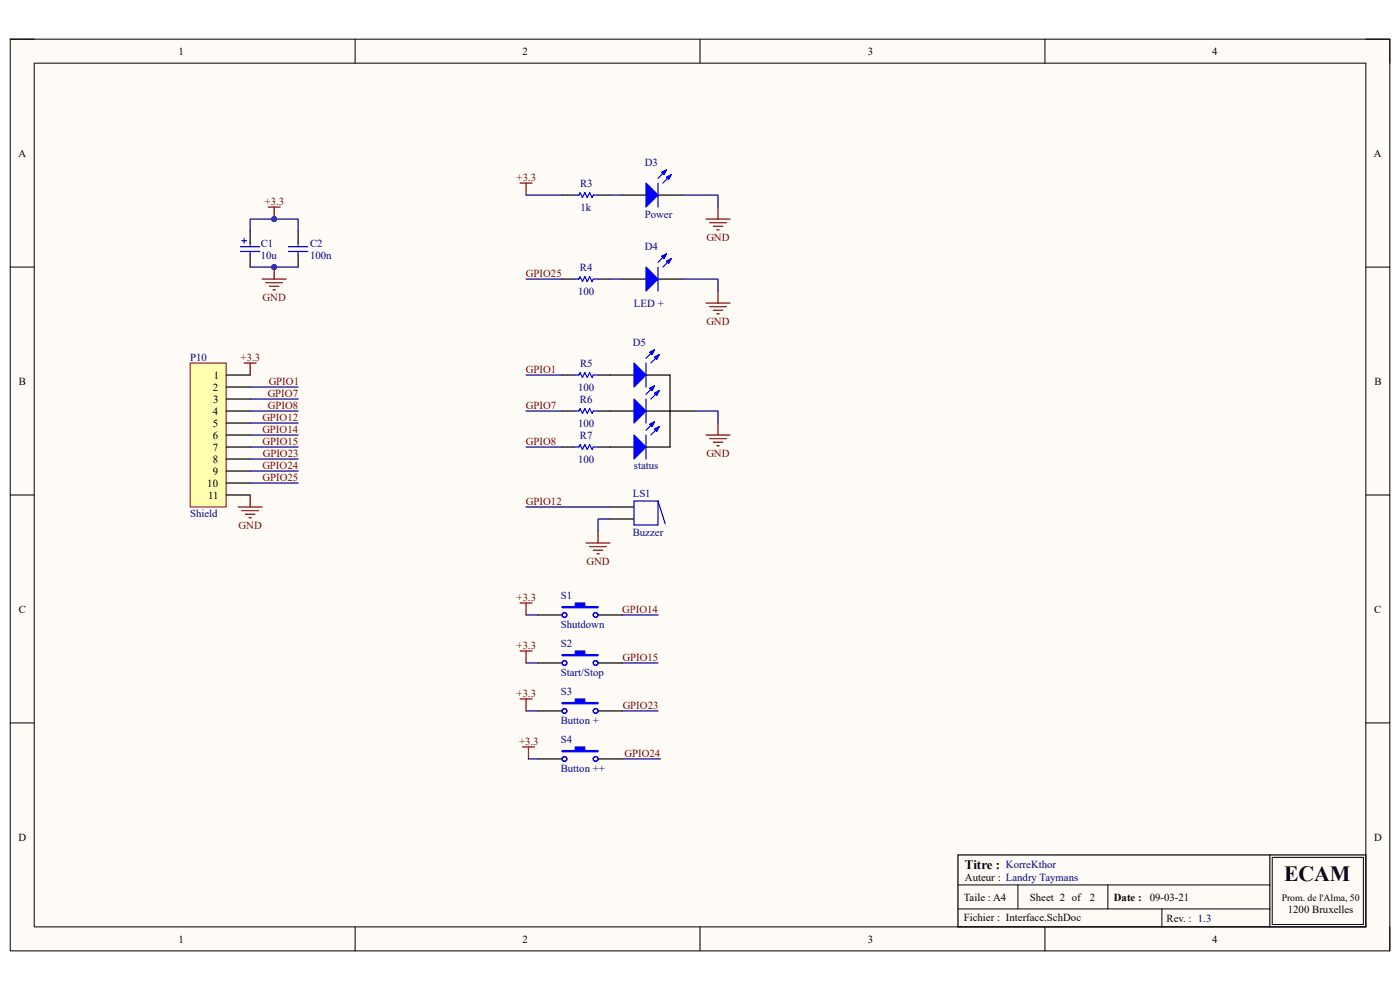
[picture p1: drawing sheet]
<svg xmlns="http://www.w3.org/2000/svg" width="297mm" height="210mm" viewBox="0 0 297 210" stroke-linecap="round" stroke-linejoin="round" font-family="sans-serif">
<path d="M2.2 8.3h292.7v193.4h-292.7z" fill-rule="evenodd" fill="#fffcf8"/>
<path d="M2.2 8.3h292.7v193.4h-292.7z" fill="none" stroke="#000" stroke-width=".21"/>
<path d="M7.3 13.4h282.5v183.2h-282.5z" fill-rule="evenodd" fill="#fffcf8"/>
<g fill="none" stroke="#000" stroke-width=".21">
<path d="M2.2 8.3h5.1M7.3 13.4h282.5v183.2h-282.5zM75.3 8.3v5.1M148.5 8.3v5.1M221.7 8.3v5.1M289.8 8.3h5.1v5.1M2.2 56.7h5.1M289.8 56.7h5.1M2.2 105h5.1M289.8 105h5.1M2.2 153.4h5.1M289.8 153.4h5.1"/>
<path d="M75.3 196.6v5.1M148.5 196.6v5.1M203.2 192.8h66.2M203.2 187.7h66.2M216 187.7v5.1M221.7 196.6v5.1M235 187.7v5.1M246.5 192.8v3.8M269.9 181.9h19.3v14.2h-19.3zM294.9 196.6v5.1"/>
</g>
<path d="M119.2 41.4h2.6M126.9 41.4h2.5M132 41.4h5.1M139.6 41.4h5.1M203.2 181.4h86.6v15.2h-86.6zM269.4 181.4v15.2" fill="none" stroke="#000" stroke-width=".25"/>
<path d="M149.8 46.5h5.1M150.5 47.2h3.6M151.3 48h2M152.1 48.8h.5M152.3 43.9v2.6M50.5 107.6h5.1M51.3 108.3h3.6M52.1 109.1h2M52.8 109.8h.5M53.1 105v2.6" fill="none" stroke="#800000" stroke-width=".25"/>
<path d="M121.8 41.4h1l.3-.5 .5 1 .5-1 .5 1 .5-1 .5 1 .3-.5h1" fill="none" stroke="#00f" stroke-width=".25"/>
<path d="M137.1 38.8l2.5 2.6-2.5 2.5z" fill="#00f"/>
<path d="M137.1 38.8l2.5 2.6-2.5 2.5zM141.4 36l-1.8 1.8M142.4 37.1l-1.8 1.7" fill="none" stroke="#00f" stroke-width=".25"/>
<path d="M141.4 37.6l1-.5-.5 1z" fill="#00f"/>
<path d="M141.4 37.6l1-.5-.5 1z" fill="none" stroke="#00f" stroke-width=".25"/>
<path d="M140.4 36.5l1-.5-.5 1.1z" fill="#00f"/>
<path d="M139.6 38.8v5.1M140.4 36.5l1-.5-.5 1.1zM121.8 59.2h1l.3-.5 .5 1 .5-1 .5 1 .5-1 .5 1 .3-.5h1" fill="none" stroke="#00f" stroke-width=".25"/>
<g fill="none" stroke="#800000" stroke-width=".25">
<path d="M110.3 38.8h2.6M111.6 38.8v2.6M51.8 77h2.5M53.1 77v2.6M149.8 64.3h5.1M150.5 65.1h3.6M151.3 65.8h2M152.1 66.6h.5M152.3 61.7v2.6M110.3 127.9h2.6M110.3 138.1h2.6M111.6 127.9v2.6"/>
<path d="M111.6 138.1v2.5M110.3 148.3h2.6M111.6 148.3v2.5"/>
</g>
<path d="M119.2 59.2h2.6M126.9 59.2h2.5M132 59.2h5.1M139.6 59.2h5.1" fill="none" stroke="#000" stroke-width=".25"/>
<path d="M137.1 56.7l2.5 2.5-2.5 2.5z" fill="#00f"/>
<path d="M137.1 56.7l2.5 2.5-2.5 2.5zM141.4 53.9l-1.8 1.7M142.4 54.9l-1.8 1.8" fill="none" stroke="#00f" stroke-width=".25"/>
<path d="M141.4 55.4l1-.5-.5 1z" fill="#00f"/>
<path d="M141.4 55.4l1-.5-.5 1z" fill="none" stroke="#00f" stroke-width=".25"/>
<path d="M140.4 54.4l1-.5-.5 1z" fill="#00f"/>
<path d="M139.6 56.7v5M140.4 54.4l1-.5-.5 1zM121.8 87.2h1l.3-.5 .5 1 .5-1 .5 1 .5-1 .5 1 .3-.5h1" fill="none" stroke="#00f" stroke-width=".25"/>
<path d="M149.8 92.3h5.1M150.5 93h3.6M151.3 93.8h2M152.1 94.6h.5M152.3 89.7v2.6" fill="none" stroke="#800000" stroke-width=".25"/>
<path d="M129.4 79.6h5.1M119.2 87.2h2.6M126.9 87.2h2.5" fill="none" stroke="#000" stroke-width=".25"/>
<path d="M134.5 77l2.6 2.6-2.6 2.5z" fill="#00f"/>
<path d="M134.5 77l2.6 2.6-2.6 2.5zM138.8 74.2l-1.7 1.8M139.9 75.2l-1.8 1.8" fill="none" stroke="#00f" stroke-width=".25"/>
<path d="M138.8 75.7l1.1-.5-.6 1.1z" fill="#00f"/>
<path d="M138.8 75.7l1.1-.5-.6 1.1z" fill="none" stroke="#00f" stroke-width=".25"/>
<path d="M137.8 74.7l1-.5-.5 1z" fill="#00f"/>
<path d="M137.1 77v5.1M137.8 74.7l1-.5-.5 1z" fill="none" stroke="#00f" stroke-width=".25"/>
<path d="M129.4 87.2h5.1" fill="none" stroke="#000" stroke-width=".25"/>
<path d="M134.5 84.7l2.6 2.5-2.6 2.5z" fill="#00f"/>
<path d="M134.5 84.7l2.6 2.5-2.6 2.5zM138.8 81.9l-1.7 1.7M139.9 82.9l-1.8 1.8" fill="none" stroke="#00f" stroke-width=".25"/>
<path d="M138.8 83.4l1.1-.5-.6 1z" fill="#00f"/>
<path d="M138.8 83.4l1.1-.5-.6 1z" fill="none" stroke="#00f" stroke-width=".25"/>
<path d="M137.8 82.4l1-.5-.5 1z" fill="#00f"/>
<path d="M137.1 84.7v5M137.8 82.4l1-.5-.5 1z" fill="none" stroke="#00f" stroke-width=".25"/>
<path d="M129.4 94.8h5.1M142.1 87.2h5.1" fill="none" stroke="#000" stroke-width=".25"/>
<path d="M134.5 92.3l2.6 2.5-2.6 2.6z" fill="#00f"/>
<path d="M134.5 92.3l2.6 2.5-2.6 2.6zM138.8 89.5l-1.7 1.8M139.9 90.5l-1.8 1.8" fill="none" stroke="#00f" stroke-width=".25"/>
<path d="M138.8 91l1.1-.5-.6 1z" fill="#00f"/>
<path d="M138.8 91l1.1-.5-.6 1z" fill="none" stroke="#00f" stroke-width=".25"/>
<path d="M137.8 90l1-.5-.5 1z" fill="#00f"/>
<path d="M121.8 79.6h1l.3-.5 .5 1 .5-1 .5 1 .5-1 .5 1 .3-.5h1M121.8 94.8h1l.3-.5 .5 1 .5-1 .5 1 .5-1 .5 1 .3-.5h1M137.1 92.3v5.1M137.8 90l1-.5-.5 1z" fill="none" stroke="#00f" stroke-width=".25"/>
<path d="M119.2 79.6h2.6M126.9 79.6h2.5M137.1 79.6h5v15.2h-5M119.2 94.8h2.6M126.9 94.8h2.5M137.1 87.2h5" fill="none" stroke="#000" stroke-width=".25"/>
<path d="M124.3 115.2h5.1M125.1 116h3.6M125.9 116.7h2M126.6 117.5h.5M126.9 112.6v2.6M110.8 158.5h2.6M112.1 158.5v2.5" fill="none" stroke="#800000" stroke-width=".25"/>
<path d="M40.3 77h7.7v30.6h-7.7z" fill-rule="evenodd" fill="#ffffb0"/>
<path d="M40.3 77h7.7v30.6h-7.7z" fill="none" stroke="#800000" stroke-width=".21"/>
<path d="M48 79.6h5.1M48 82.1h5.1M48 84.6h5.1M48 87.2h5.1M48 89.7h5.1M48 92.3h5.1M48 94.8h5.1M48 97.4h5.1M48 99.9h5.1M48 102.5h5.1M48 105h5.1" fill="none" stroke="#000" stroke-width=".25"/>
<path d="M56.9 43.9h2.5M58.2 43.9v2.6" fill="none" stroke="#800000" stroke-width=".25"/>
<circle cx="58.2" cy="46.5" r=".51" fill="#000080"/>
<circle cx="58.2" cy="46.5" r=".51" fill="none" stroke="#000080" stroke-width=".21"/>
<path d="M55.6 59.2h5.1M56.4 60h3.5M58.2 56.7v2.5M57.1 60.7h2.1M57.9 61.5h.5" fill="none" stroke="#800000" stroke-width=".25"/>
<circle cx="58.2" cy="56.7" r=".51" fill="#000080"/>
<circle cx="58.2" cy="56.7" r=".51" fill="none" stroke="#000080" stroke-width=".21"/>
<path d="M53.1 49v2.6M53.1 54.1v2.6M63.2 49v2.6M63.2 54.1v2.6M129.4 107.6h5.1M129.4 110.1h5.1M114.2 130.5h5M126.9 130.5h5.1" fill="none" stroke="#000" stroke-width=".25"/>
<path d="M51 52.3h4.1M51 53.3h4.1M51.3 51.1h1M51.8 50.5v1.1M53.1 51.6v.7M53.1 53.3v.8M61.2 52.3h4.1M61.2 53.3h4.1M63.2 51.6v.7M63.2 53.3v.8M134.5 106.3h5.1v5.1h-5.1zM139.6 106.3l1.5 4.8" fill="none" stroke="#00f" stroke-width=".25"/>
<path d="M119.2 128.7h2.8v-.8h2.1v.8h2.8v.2h-7.7z" fill-rule="evenodd" fill="#00f"/>
<g fill="none" stroke="#00f" stroke-width=".25">
<path d="M119.2 128.7h2.8v-.8h2.1v.8h2.8v.2h-7.7z"/>
<circle cx="119.8" cy="130.5" r=".51"/>
<circle cx="126.4" cy="130.5" r=".51"/>
</g>
<path d="M114.2 140.6h5M126.9 140.6h5.1" fill="none" stroke="#000" stroke-width=".25"/>
<path d="M119.2 138.9h2.8v-.8h2.1v.8h2.8v.2h-7.7z" fill-rule="evenodd" fill="#00f"/>
<g fill="none" stroke="#00f" stroke-width=".25">
<path d="M119.2 138.9h2.8v-.8h2.1v.8h2.8v.2h-7.7z"/>
<circle cx="119.8" cy="140.6" r=".51"/>
<circle cx="126.4" cy="140.6" r=".51"/>
</g>
<path d="M114.2 150.8h5M126.9 150.8h5.1" fill="none" stroke="#000" stroke-width=".25"/>
<path d="M119.2 149h2.8v-.7h2.1v.7h2.8v.3h-7.7z" fill-rule="evenodd" fill="#00f"/>
<g fill="none" stroke="#00f" stroke-width=".25">
<path d="M119.2 149h2.8v-.7h2.1v.7h2.8v.3h-7.7z"/>
<circle cx="119.8" cy="150.8" r=".51"/>
<circle cx="126.4" cy="150.8" r=".51"/>
</g>
<path d="M114.2 161h5M126.9 161h5.1" fill="none" stroke="#000" stroke-width=".25"/>
<path d="M119.2 159.2h2.8v-.7h2.1v.7h2.8v.3h-7.7z" fill-rule="evenodd" fill="#00f"/>
<g fill="none" stroke="#00f" stroke-width=".25">
<path d="M119.2 159.2h2.8v-.7h2.1v.7h2.8v.3h-7.7z"/>
<circle cx="119.8" cy="161" r=".51"/>
<circle cx="126.4" cy="161" r=".51"/>
</g>
<g fill="none" stroke="#000080" stroke-width=".25">
<path d="M53.1 49v-2.5h10.1v2.5M111.6 41.4h7.6M111.6 59.2h7.6M129.4 41.4h2.6M129.4 59.2h2.6M144.7 59.2h7.6v2.5M144.7 41.4h7.6v2.5M111.6 79.6h7.6M53.1 99.9h10.2M53.1 97.4h10.2M53.1 94.8h10.2M53.1 92.3h10.2"/>
<path d="M53.1 89.7h10.2M53.1 87.2h10.2M53.1 84.6h10.1M53.1 82.1h10.1M111.6 94.8h7.6M111.6 87.2h7.6M147.2 87.2h5.1v2.5M53.1 102.5h10.2M111.6 107.6h17.8M129.4 110.1h-2.5v2.5M111.6 130.5h2.6M132 130.5h7.6"/>
<path d="M111.6 140.6h2.6M111.6 150.8h2.6M132 140.6h7.6M132 150.8h7.6M132 161h8.1"/>
</g>
<circle cx="58.2" cy="46.5" r=".51" fill="#000080"/>
<circle cx="58.2" cy="46.5" r=".51" fill="none" stroke="#000080" stroke-width=".21"/>
<path d="M53.1 56.7h10.1" fill="none" stroke="#000080" stroke-width=".25"/>
<circle cx="58.2" cy="56.7" r=".51" fill="#000080"/>
<circle cx="58.2" cy="56.7" r=".51" fill="none" stroke="#000080" stroke-width=".21"/>
<path d="M112.1 161h2.1" fill="none" stroke="#000080" stroke-width=".25"/>
<text font-size="4.6" x="272.4" y="187">ECAM</text>
<text font-size="2.8" x="204.7" y="184.3">Titre :</text>
<g font-size="2.3">
<text x="37.9" y="11.6">1</text>
<text x="110.9" y="11.6">2</text>
<text x="184.1" y="11.6">3</text>
<text x="257.2" y="11.6">4</text>
<text x="3.9" y="33.2">A</text>
<text x="291.5" y="33.2">A</text>
<text x="4" y="81.6">B</text>
<text x="45.1" y="82.9">2</text>
<text x="45.3" y="80.3">1</text>
<text x="291.6" y="81.6">B</text>
<text x="45.1" y="88">4</text>
<text x="45.2" y="85.4">3</text>
<text x="45.1" y="93">6</text>
<text x="45.1" y="95.6">7</text>
<text x="45.2" y="90.5">5</text>
<text x="45.1" y="100.7">9</text>
<text x="45.2" y="98.1">8</text>
<text x="44" y="103.2">10</text>
<text x="44.2" y="105.8">11</text>
<text x="4" y="130">C</text>
<text x="291.5" y="130">C</text>
<text x="3.9" y="178.3">D</text>
<text x="291.5" y="178.3">D</text>
<text x="204.5" y="191.1">Taile : A4</text>
<text x="204.7" y="186.9">Auteur : Landry Taymans</text>
<text x="218.5" y="191.1">Sheet 2 of</text>
<text x="231.2" y="191.1">2</text>
<text x="236.3" y="191.1">Date :</text>
<text x="243.9" y="191.1">09-03-21</text>
<text x="204.5" y="195.4">Fichier : Interface.SchDoc</text>
<text x="247.5" y="195.6">Rev. : 1.3</text>
<text x="273.2" y="193.6">1200 Bruxelles</text>
<text x="37.9" y="199.9">1</text>
<text x="110.9" y="199.9">2</text>
<text x="184.1" y="199.9">3</text>
<text x="257.2" y="199.9">4</text>
</g>
<g font-size="2.3" fill="#000080">
<text x="136.8" y="35.3">D3</text>
<text x="123.1" y="39.6">R3</text>
<text x="123.1" y="44.7">1k</text>
<text x="136.8" y="46.2">Power</text>
<text x="55.3" y="52.3">C1</text>
<text x="65.8" y="52.3">C2</text>
<text x="136.8" y="53.1">D4</text>
<text x="55.3" y="54.9">10u</text>
<text x="65.8" y="54.9">100n</text>
<text x="123" y="57.4">R4</text>
<text x="122.6" y="62.5">100</text>
<text x="134.5" y="65.1">LED +</text>
<text x="40.3" y="76.5">P10</text>
<text x="123.1" y="77.8">R5</text>
<text x="134.2" y="73.4">D5</text>
<text x="122.6" y="82.9">100</text>
<text x="123" y="85.4">R6</text>
<text x="122.6" y="90.5">100</text>
<text x="123" y="93">R7</text>
<text x="122.6" y="98.1">100</text>
<text x="134.5" y="99.4">status</text>
<text x="134.2" y="105.5">LS1</text>
<text x="40.3" y="109.6">Shield</text>
<text x="134.2" y="113.7">Buzzer</text>
<text x="119" y="127.2">S1</text>
<text x="119" y="133.3">Shutdown</text>
<text x="119" y="137.3">S2</text>
<text x="119" y="143.4">Start/Stop</text>
<text x="119" y="147.5">S3</text>
<text x="119" y="153.6">Button +</text>
<text x="119" y="157.7">S4</text>
<text x="119" y="163.8">Button ++</text>
<text x="213.4" y="184.1">KorreKthor</text>
</g>
<g font-size="2.3" fill="#800000">
<text x="109.6" y="38.3">+3.3</text>
<text x="56.2" y="43.4">+3.3</text>
<text x="149.9" y="51.1">GND</text>
<text x="111.6" y="58.7">GPIO25</text>
<text x="55.7" y="63.8">GND</text>
<text x="149.9" y="68.9">GND</text>
<text x="51.1" y="76.5">+3.3</text>
<text x="57" y="81.6">GPIO1</text>
<text x="111.6" y="79">GPIO1</text>
<text x="55.7" y="89.2">GPIO12</text>
<text x="56.8" y="84.2">GPIO7</text>
<text x="56.9" y="86.7">GPIO8</text>
<text x="111.6" y="86.7">GPIO7</text>
<text x="55.7" y="91.8">GPIO14</text>
<text x="55.7" y="94.3">GPIO15</text>
<text x="111.6" y="94.3">GPIO8</text>
<text x="55.7" y="99.4">GPIO24</text>
<text x="55.7" y="101.9">GPIO25</text>
<text x="55.8" y="96.9">GPIO23</text>
<text x="149.9" y="96.9">GND</text>
<text x="111.6" y="107.1">GPIO12</text>
<text x="50.6" y="112.1">GND</text>
<text x="124.4" y="119.8">GND</text>
<text x="109.6" y="127.4">+3.3</text>
<text x="132" y="130">GPIO14</text>
<text x="109.6" y="137.6">+3.3</text>
<text x="132.1" y="140.1">GPIO15</text>
<text x="109.6" y="147.8">+3.3</text>
<text x="132.1" y="150.3">GPIO23</text>
<text x="110.1" y="157.9">+3.3</text>
<text x="132.5" y="160.5">GPIO24</text>
</g>
<text font-size="2.1" x="271.9" y="191.1">Prom. de l'Alma, 50</text>
</svg>
